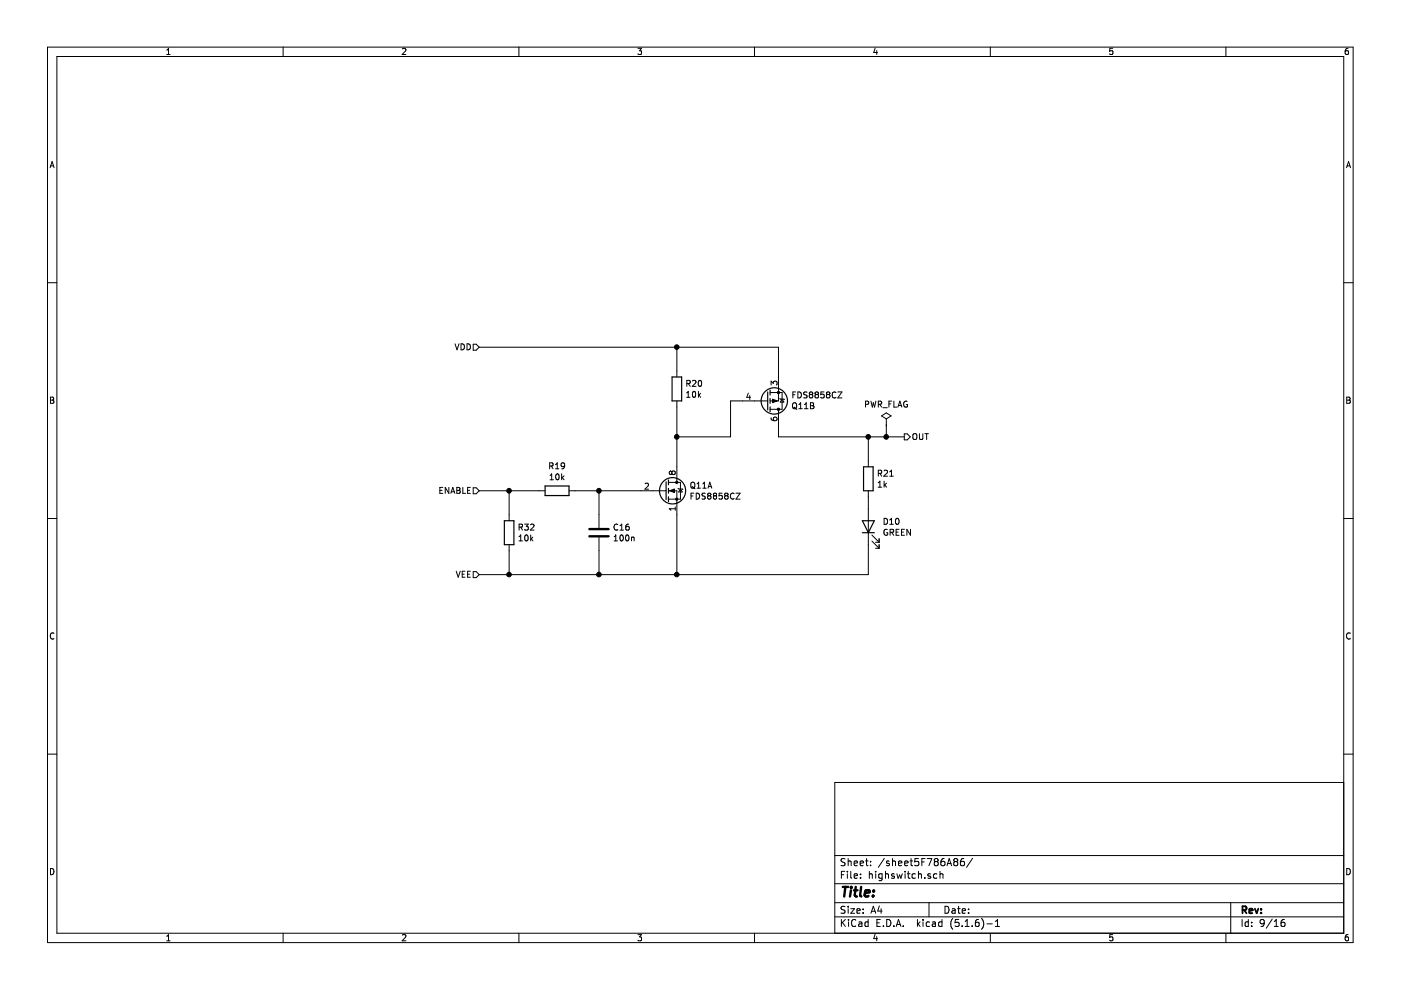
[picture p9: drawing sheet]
EESchema Schematic File Version 4
EELAYER 30 0
EELAYER END
$Descr A4 11693 8268
encoding utf-8
Sheet 9 16
Title ""
Date ""
Rev ""
Comp ""
Comment1 ""
Comment2 ""
Comment3 ""
Comment4 ""
$EndDescr
Text HLabel 7550 3650 2    50   Output ~ 0
OUT
Text HLabel 4000 4800 0    50   Input ~ 0
VEE
Text HLabel 4000 4100 0    50   Input ~ 0
ENABLE
Text HLabel 4000 2900 0    50   Input ~ 0
VDD
Wire Wire Line
	7250 4550 7250 4800
Wire Wire Line
	7250 4250 7250 4150
Wire Wire Line
	7250 3650 6500 3650
Connection ~ 7250 3650
Wire Wire Line
	7250 3850 7250 3650
Wire Wire Line
	6500 3650 6500 3550
Wire Wire Line
	7550 3650 7400 3650
Wire Wire Line
	6500 3150 6500 2900
Wire Wire Line
	5650 3650 5650 3900
Connection ~ 5650 3650
Wire Wire Line
	6100 3650 5650 3650
Wire Wire Line
	6100 3350 6100 3650
Wire Wire Line
	5650 3400 5650 3650
$Comp
L Device:R R?
U 1 1
P 7250 4000
AR Path="/5F37E8E0/5F7799A4" Ref="R?"  Part="1" 
AR Path="/5F3D19E9/5F7799A4" Ref="R?"  Part="1" 
AR Path="/5F3D3B99/5F7799A4" Ref="R?"  Part="1" 
AR Path="/5F3DCF24/5F7799A4" Ref="R?"  Part="1" 
AR Path="/5F3DE846/5F7799A4" Ref="R?"  Part="1" 
AR Path="/5F3DE942/5F7799A4" Ref="R?"  Part="1" 
AR Path="/5F3DEAD9/5F7799A4" Ref="R?"  Part="1" 
AR Path="/5F3DED83/5F7799A4" Ref="R?"  Part="1" 
AR Path="/5F3DEE34/5F7799A4" Ref="R?"  Part="1" 
AR Path="/5F41A41D/5F7799A4" Ref="R?"  Part="1" 
AR Path="/5F41A541/5F7799A4" Ref="R?"  Part="1" 
AR Path="/5F41A647/5F7799A4" Ref="R?"  Part="1" 
AR Path="/5F786A86/5F7799A4" Ref="R21"  Part="1" 
AR Path="/5F7AF32F/5F7799A4" Ref="R?"  Part="1" 
AR Path="/5F7B6E2F/5F7799A4" Ref="R?"  Part="1" 
AR Path="/5F7BEB08/5F7799A4" Ref="R?"  Part="1" 
F 0 "R21" H 7320 4046 50  0000 L CNN
F 1 "1k" H 7320 3955 50  0000 L CNN
F 2 "Resistor_SMD:R_0805_2012Metric_Pad1.15x1.40mm_HandSolder" V 7180 4000 50  0001 C CNN
F 3 "~" H 7250 4000 50  0001 C CNN
	1    7250 4000
	1    0    0    -1  
$EndComp
$Comp
L Device:LED D?
U 1 1
P 7250 4400
AR Path="/5F37E8E0/5F7799AA" Ref="D?"  Part="1" 
AR Path="/5F3D19E9/5F7799AA" Ref="D?"  Part="1" 
AR Path="/5F3D3B99/5F7799AA" Ref="D?"  Part="1" 
AR Path="/5F3DCF24/5F7799AA" Ref="D?"  Part="1" 
AR Path="/5F3DE846/5F7799AA" Ref="D?"  Part="1" 
AR Path="/5F3DE942/5F7799AA" Ref="D?"  Part="1" 
AR Path="/5F3DEAD9/5F7799AA" Ref="D?"  Part="1" 
AR Path="/5F3DED83/5F7799AA" Ref="D?"  Part="1" 
AR Path="/5F3DEE34/5F7799AA" Ref="D?"  Part="1" 
AR Path="/5F41A41D/5F7799AA" Ref="D?"  Part="1" 
AR Path="/5F41A541/5F7799AA" Ref="D?"  Part="1" 
AR Path="/5F41A647/5F7799AA" Ref="D?"  Part="1" 
AR Path="/5F786A86/5F7799AA" Ref="D10"  Part="1" 
AR Path="/5F7AF32F/5F7799AA" Ref="D?"  Part="1" 
AR Path="/5F7B6E2F/5F7799AA" Ref="D?"  Part="1" 
AR Path="/5F7BEB08/5F7799AA" Ref="D?"  Part="1" 
F 0 "D10" V 7289 4282 50  0000 R CNN
F 1 "GREEN" V 7198 4282 50  0000 R CNN
F 2 "LED_THT:LED_D3.0mm" H 7250 4400 50  0001 C CNN
F 3 "~" H 7250 4400 50  0001 C CNN
	1    7250 4400
	0    -1   -1   0   
$EndComp
Connection ~ 5650 2900
Wire Wire Line
	5650 2900 6500 2900
Wire Wire Line
	5650 3100 5650 2900
Connection ~ 5650 4800
Wire Wire Line
	6200 3350 6100 3350
Wire Wire Line
	5000 4100 5350 4100
Wire Wire Line
	5000 4300 5000 4100
Wire Wire Line
	5000 4800 5650 4800
Connection ~ 5000 4800
Wire Wire Line
	5000 4600 5000 4800
Wire Wire Line
	5650 4300 5650 4800
Wire Wire Line
	4000 4800 4250 4800
Wire Wire Line
	4000 2900 5650 2900
$Comp
L Device:C C?
U 1 1
P 5000 4450
AR Path="/5F37E8E0/5F7799C2" Ref="C?"  Part="1" 
AR Path="/5F3D19E9/5F7799C2" Ref="C?"  Part="1" 
AR Path="/5F3D3B99/5F7799C2" Ref="C?"  Part="1" 
AR Path="/5F3DCF24/5F7799C2" Ref="C?"  Part="1" 
AR Path="/5F3DE846/5F7799C2" Ref="C?"  Part="1" 
AR Path="/5F3DE942/5F7799C2" Ref="C?"  Part="1" 
AR Path="/5F3DEAD9/5F7799C2" Ref="C?"  Part="1" 
AR Path="/5F3DED83/5F7799C2" Ref="C?"  Part="1" 
AR Path="/5F3DEE34/5F7799C2" Ref="C?"  Part="1" 
AR Path="/5F41A41D/5F7799C2" Ref="C?"  Part="1" 
AR Path="/5F41A541/5F7799C2" Ref="C?"  Part="1" 
AR Path="/5F41A647/5F7799C2" Ref="C?"  Part="1" 
AR Path="/5F786A86/5F7799C2" Ref="C16"  Part="1" 
AR Path="/5F7AF32F/5F7799C2" Ref="C?"  Part="1" 
AR Path="/5F7B6E2F/5F7799C2" Ref="C?"  Part="1" 
AR Path="/5F7BEB08/5F7799C2" Ref="C?"  Part="1" 
F 0 "C16" H 5115 4496 50  0000 L CNN
F 1 "100n" H 5115 4405 50  0000 L CNN
F 2 "Capacitor_SMD:C_0805_2012Metric_Pad1.15x1.40mm_HandSolder" H 5038 4300 50  0001 C CNN
F 3 "~" H 5000 4450 50  0001 C CNN
	1    5000 4450
	1    0    0    -1  
$EndComp
$Comp
L Device:R R?
U 1 1
P 4650 4100
AR Path="/5F37E8E0/5F7799C8" Ref="R?"  Part="1" 
AR Path="/5F3D19E9/5F7799C8" Ref="R?"  Part="1" 
AR Path="/5F3D3B99/5F7799C8" Ref="R?"  Part="1" 
AR Path="/5F3DCF24/5F7799C8" Ref="R?"  Part="1" 
AR Path="/5F3DE846/5F7799C8" Ref="R?"  Part="1" 
AR Path="/5F3DE942/5F7799C8" Ref="R?"  Part="1" 
AR Path="/5F3DEAD9/5F7799C8" Ref="R?"  Part="1" 
AR Path="/5F3DED83/5F7799C8" Ref="R?"  Part="1" 
AR Path="/5F3DEE34/5F7799C8" Ref="R?"  Part="1" 
AR Path="/5F41A41D/5F7799C8" Ref="R?"  Part="1" 
AR Path="/5F41A541/5F7799C8" Ref="R?"  Part="1" 
AR Path="/5F41A647/5F7799C8" Ref="R?"  Part="1" 
AR Path="/5F786A86/5F7799C8" Ref="R19"  Part="1" 
AR Path="/5F7AF32F/5F7799C8" Ref="R?"  Part="1" 
AR Path="/5F7B6E2F/5F7799C8" Ref="R?"  Part="1" 
AR Path="/5F7BEB08/5F7799C8" Ref="R?"  Part="1" 
F 0 "R19" V 4443 4100 50  0000 C CNN
F 1 "10k" V 4534 4100 50  0000 C CNN
F 2 "Resistor_SMD:R_0805_2012Metric_Pad1.15x1.40mm_HandSolder" V 4580 4100 50  0001 C CNN
F 3 "~" H 4650 4100 50  0001 C CNN
	1    4650 4100
	0    1    1    0   
$EndComp
$Comp
L Device:R R?
U 1 1
P 5650 3250
AR Path="/5F37E8E0/5F7799CE" Ref="R?"  Part="1" 
AR Path="/5F3D19E9/5F7799CE" Ref="R?"  Part="1" 
AR Path="/5F3D3B99/5F7799CE" Ref="R?"  Part="1" 
AR Path="/5F3DCF24/5F7799CE" Ref="R?"  Part="1" 
AR Path="/5F3DE846/5F7799CE" Ref="R?"  Part="1" 
AR Path="/5F3DE942/5F7799CE" Ref="R?"  Part="1" 
AR Path="/5F3DEAD9/5F7799CE" Ref="R?"  Part="1" 
AR Path="/5F3DED83/5F7799CE" Ref="R?"  Part="1" 
AR Path="/5F3DEE34/5F7799CE" Ref="R?"  Part="1" 
AR Path="/5F41A41D/5F7799CE" Ref="R?"  Part="1" 
AR Path="/5F41A541/5F7799CE" Ref="R?"  Part="1" 
AR Path="/5F41A647/5F7799CE" Ref="R?"  Part="1" 
AR Path="/5F786A86/5F7799CE" Ref="R20"  Part="1" 
AR Path="/5F7AF32F/5F7799CE" Ref="R?"  Part="1" 
AR Path="/5F7B6E2F/5F7799CE" Ref="R?"  Part="1" 
AR Path="/5F7BEB08/5F7799CE" Ref="R?"  Part="1" 
F 0 "R20" H 5720 3296 50  0000 L CNN
F 1 "10k" H 5720 3205 50  0000 L CNN
F 2 "Resistor_SMD:R_0805_2012Metric_Pad1.15x1.40mm_HandSolder" V 5580 3250 50  0001 C CNN
F 3 "~" H 5650 3250 50  0001 C CNN
	1    5650 3250
	1    0    0    -1  
$EndComp
$Comp
L Transistor_FET:FDS8960C Q?
U 1 1
P 5550 4100
AR Path="/5F37E8E0/5F7799DA" Ref="Q?"  Part="2" 
AR Path="/5F3D19E9/5F7799DA" Ref="Q?"  Part="2" 
AR Path="/5F3D3B99/5F7799DA" Ref="Q?"  Part="2" 
AR Path="/5F3DCF24/5F7799DA" Ref="Q?"  Part="2" 
AR Path="/5F3DE846/5F7799DA" Ref="Q?"  Part="2" 
AR Path="/5F3DE942/5F7799DA" Ref="Q?"  Part="2" 
AR Path="/5F3DEAD9/5F7799DA" Ref="Q?"  Part="2" 
AR Path="/5F3DED83/5F7799DA" Ref="Q?"  Part="2" 
AR Path="/5F3DEE34/5F7799DA" Ref="Q?"  Part="2" 
AR Path="/5F41A41D/5F7799DA" Ref="Q?"  Part="2" 
AR Path="/5F41A541/5F7799DA" Ref="Q?"  Part="2" 
AR Path="/5F41A647/5F7799DA" Ref="Q?"  Part="2" 
AR Path="/5F786A86/5F7799DA" Ref="Q11"  Part="1" 
AR Path="/5F7AF32F/5F7799DA" Ref="Q?"  Part="1" 
AR Path="/5F7B6E2F/5F7799DA" Ref="Q?"  Part="1" 
AR Path="/5F7BEB08/5F7799DA" Ref="Q?"  Part="1" 
F 0 "Q11" H 5755 4146 50  0000 L CNN
F 1 "FDS8858CZ" H 5755 4055 50  0000 L CNN
F 2 "Package_SO:SOIC-8_3.9x4.9mm_P1.27mm" H 5750 4025 50  0001 L CNN
F 3 "https://www.onsemi.com/pub/Collateral/FDS8858CZ-D.PDF" H 5650 4100 50  0001 L CNN
	1    5550 4100
	1    0    0    -1  
$EndComp
Wire Wire Line
	5650 4800 7250 4800
$Comp
L Transistor_FET:FDS8960C Q?
U 2 1
P 6400 3350
AR Path="/5F37E8E0/5F7799E0" Ref="Q?"  Part="1" 
AR Path="/5F3D19E9/5F7799E0" Ref="Q?"  Part="1" 
AR Path="/5F3D3B99/5F7799E0" Ref="Q?"  Part="1" 
AR Path="/5F3DCF24/5F7799E0" Ref="Q?"  Part="1" 
AR Path="/5F3DE846/5F7799E0" Ref="Q?"  Part="1" 
AR Path="/5F3DE942/5F7799E0" Ref="Q?"  Part="1" 
AR Path="/5F3DEAD9/5F7799E0" Ref="Q?"  Part="1" 
AR Path="/5F3DED83/5F7799E0" Ref="Q?"  Part="1" 
AR Path="/5F3DEE34/5F7799E0" Ref="Q?"  Part="1" 
AR Path="/5F41A41D/5F7799E0" Ref="Q?"  Part="1" 
AR Path="/5F41A541/5F7799E0" Ref="Q?"  Part="1" 
AR Path="/5F41A647/5F7799E0" Ref="Q?"  Part="1" 
AR Path="/5F76D822/5F7799E0" Ref="Q?"  Part="1" 
AR Path="/5F786A86/5F7799E0" Ref="Q11"  Part="2" 
AR Path="/5F7AF32F/5F7799E0" Ref="Q?"  Part="2" 
AR Path="/5F7B6E2F/5F7799E0" Ref="Q?"  Part="2" 
AR Path="/5F7BEB08/5F7799E0" Ref="Q?"  Part="2" 
F 0 "Q11" H 6605 3396 50  0000 L CNN
F 1 "FDS8858CZ" H 6605 3305 50  0000 L CNN
F 2 "Package_SO:SOIC-8_3.9x4.9mm_P1.27mm" H 6600 3275 50  0001 L CNN
F 3 "https://www.onsemi.com/pub/Collateral/FDS8858CZ-D.PDF" H 6500 3350 50  0001 L CNN
	2    6400 3350
	1    0    0    1   
$EndComp
$Comp
L power:PWR_FLAG #FLG04
U 1 1
P 7400 3550
AR Path="/5F786A86/6010A45D" Ref="#FLG04"  Part="1" 
AR Path="/5F7AF32F/6010A45D" Ref="#FLG?"  Part="1" 
AR Path="/5F7B6E2F/6010A45D" Ref="#FLG?"  Part="1" 
AR Path="/5F7BEB08/6010A45D" Ref="#FLG?"  Part="1" 
F 0 "#FLG04" H 7400 3625 50  0001 C CNN
F 1 "PWR_FLAG" H 7400 3723 50  0000 C CNN
F 2 "" H 7400 3550 50  0001 C CNN
F 3 "~" H 7400 3550 50  0001 C CNN
	1    7400 3550
	1    0    0    -1  
$EndComp
Wire Wire Line
	7400 3550 7400 3650
Connection ~ 7400 3650
Wire Wire Line
	7400 3650 7250 3650
$Comp
L Device:R R?
U 1 1
P 4250 4450
AR Path="/5F37E8E0/5FBF78E6" Ref="R?"  Part="1" 
AR Path="/5F3D19E9/5FBF78E6" Ref="R?"  Part="1" 
AR Path="/5F3D3B99/5FBF78E6" Ref="R?"  Part="1" 
AR Path="/5F3DCF24/5FBF78E6" Ref="R?"  Part="1" 
AR Path="/5F3DE846/5FBF78E6" Ref="R?"  Part="1" 
AR Path="/5F3DE942/5FBF78E6" Ref="R?"  Part="1" 
AR Path="/5F3DEAD9/5FBF78E6" Ref="R?"  Part="1" 
AR Path="/5F3DED83/5FBF78E6" Ref="R?"  Part="1" 
AR Path="/5F3DEE34/5FBF78E6" Ref="R?"  Part="1" 
AR Path="/5F41A41D/5FBF78E6" Ref="R?"  Part="1" 
AR Path="/5F41A541/5FBF78E6" Ref="R?"  Part="1" 
AR Path="/5F41A647/5FBF78E6" Ref="R?"  Part="1" 
AR Path="/5F786A86/5FBF78E6" Ref="R32"  Part="1" 
F 0 "R32" H 4320 4496 50  0000 L CNN
F 1 "10k" H 4320 4405 50  0000 L CNN
F 2 "Resistor_SMD:R_0805_2012Metric_Pad1.15x1.40mm_HandSolder" V 4180 4450 50  0001 C CNN
F 3 "~" H 4250 4450 50  0001 C CNN
	1    4250 4450
	1    0    0    -1  
$EndComp
Wire Wire Line
	4250 4300 4250 4100
Connection ~ 4250 4100
Wire Wire Line
	4250 4100 4000 4100
Wire Wire Line
	4250 4600 4250 4800
Connection ~ 4250 4800
Wire Wire Line
	4250 4800 5000 4800
Wire Wire Line
	4250 4100 4500 4100
Wire Wire Line
	4800 4100 5000 4100
Connection ~ 5000 4100
$EndSCHEMATC
